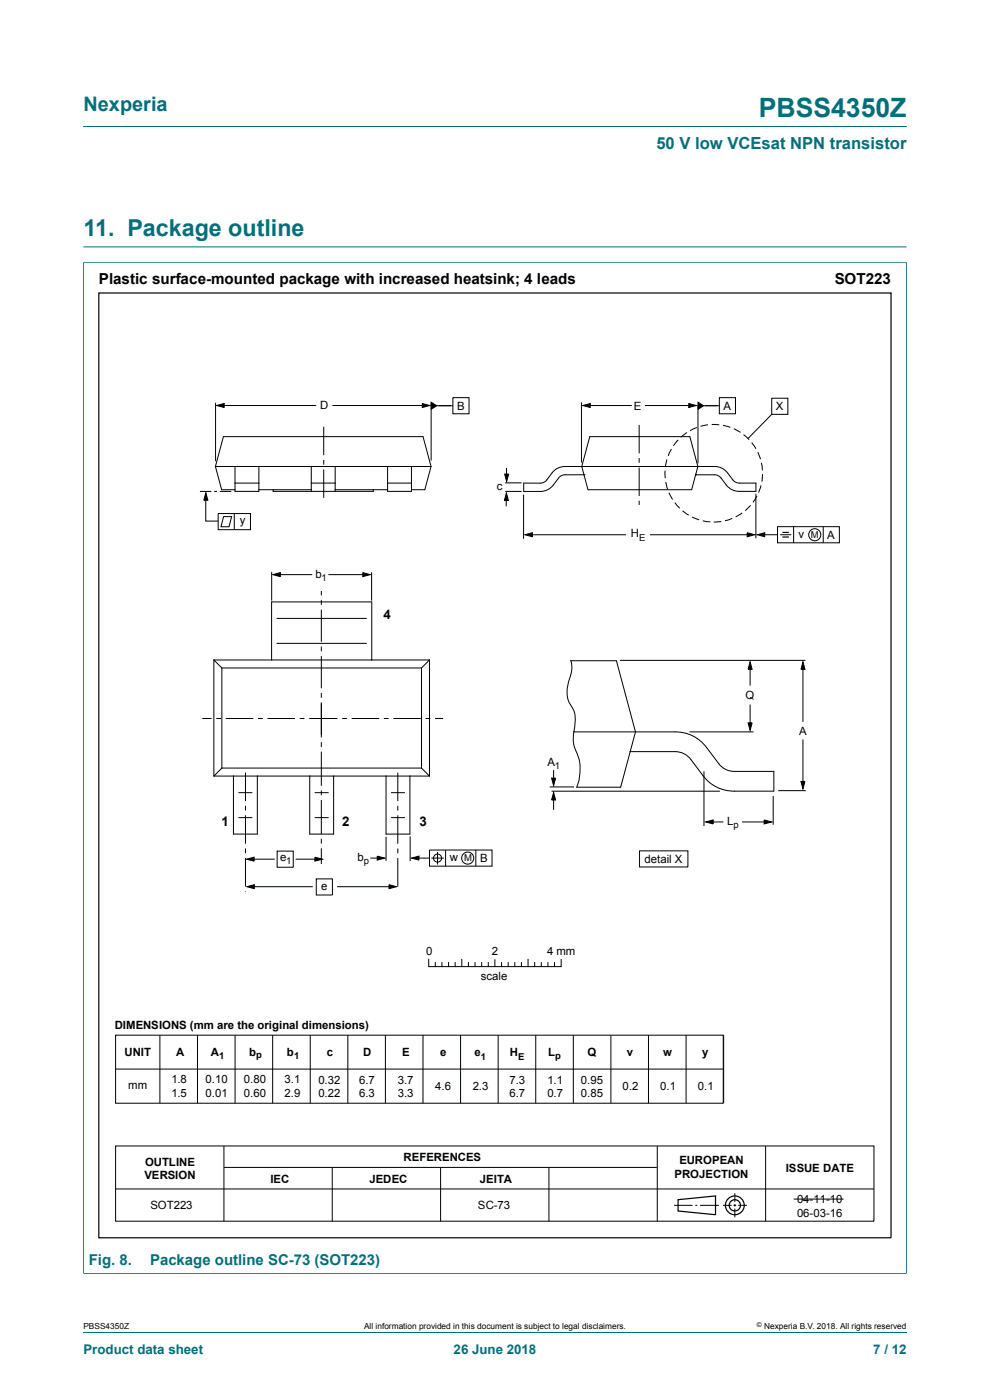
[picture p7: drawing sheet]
<svg xmlns="http://www.w3.org/2000/svg" width="210mm" height="297mm" viewBox="0 0 210 297" stroke-linecap="round" stroke-linejoin="round" font-family="sans-serif">
<path d="M17.7 26.8h174.6M17.6 55.6h174.8M17.7 55.6v214.6M17.7 52.4h174.6M192.3 55.6v214.6M17.6 270.1h174.8M17.7 282.6h174.6" fill="none" stroke="#036f7b" stroke-width=".21"/>
<g fill="none" stroke="#000" stroke-width=".21">
<path d="M45.7 99h45.7M45.7 99l1.3 4.9h2.8M45.7 99l1.7-6.4h42.3l1.7 6.4M45.7 85.4v12.4M46 86l1.6-.4v.8zM46.9 86h20.2M49.8 99v5.2h5.1v-5.2M66 99v5.2M68.7 90.5v6.1M68.7 97.6v1M68.7 99.6v6M70.5 86h19.8"/>
<path d="M71.1 99v5.2M82.2 99v5.2h5.1v-5.2M89.6 85.6l1.6 .4-1.6 .4zM91.4 99l-1.3 4.9h-2.8M91.5 85.5v12.2M91.5 85.3l1.1 .8-1.1 .7zM92 86.1h4M96.1 84.4h3.4v3.4h-3.4zM107.4 99.3l.1 2.4M123.3 85.4v12.7M123.6 86l1.6-.4v.9zM124.3 86h9.7"/>
<path d="M125.1 92.6h21.2l1.7 6.4-1.3 4.9h-22l-1.3-4.9zM135.6 90.1v6.1M135.6 97.2v1M135.6 99.2v6M136.8 86h10.1M141.1 99.8v1.6M141.5 97.5l-.4 1.5M142.4 95.3l-.7 1.4M143.9 93.3l-1.1 1.3M145.7 91.8l-1.3 1M146.1 85.6l1.6 .4-1.6 .5zM147.8 90.7l-1.4 .7"/>
<path d="M148.1 85.9v12.4M148.1 85.3l1.1 .8-1.1 .7zM148.6 86.1h4M150.2 90.1l-1.6 .3M151 90.1h1.6M152.6 84.4h3.4v3.4h-3.4zM153.4 90.2l1.5 .5M155.7 91l1.4 .7M157.7 92.2l1.2 1.1M159.4 93.9l1 1.3M160.7 95.9l.6 1.5M161.5 98.2l.2 1.6"/>
<path d="M163.7 84.5h3.4v3.4h-3.4zM163.7 87.9l-5 5.1M42.4 104.3h2.4M43.6 105.1v5.4h2.7M43.7 104.5l.4 1.6h-.9zM45.4 104.3h.6M46.3 108.9h6.8v3.5h-6.8zM46.6 104.3h2.4M47.4 109.6h1.7l-.5 2.1h-1.7zM49.7 108.9v3.5M49.8 102.5h5.1M54.9 103.9h11.1"/>
<path d="M57.9 103.9v.3h21.3v-.3M66 102.5h5.1M71.1 103.9h11.1M82.2 102.5h5.1M107 100.6h.9l-.4 1.6zM107.2 104.3h3.5M107.2 102.4h3.5M107.4 104.6l.4 1.6h-.8zM107.4 105.6v1.8M111.1 104.9v9.4M111.3 113.4l1.6-.4v.9zM112.2 113.4h20.6"/>
<path d="M123.9 100.7h.1M123.9 100.7h-4a1.69 1.69 0 0 0-1.4 .7 5.4 5.4 0 0 1-2.8 2.7l-1.1 .2h-3.5v-1.8h3.5a1.71 1.71 0 0 0 1.4-.7 5.4 5.4 0 0 1 2.8-2.7l1.1-.1h31.7a3.4 3.4 0 0 1 2.8 1.4 3.4 3.4 0 0 0 2 2l3.9 .1v1.7h-3.5a3.4 3.4 0 0 1-2.8-1.3 3.4 3.4 0 0 0-2-2.1l-4.4-.1M135.6 106.2v.9M137.9 113.4h21.2M141.2 102.2l.4 1.6M141.9 104.5l.8 1.5M143.1 106.6l1.1 1.2M144.8 108.4l1.3 .9M146.8 109.7l1.5 .6M147.6 100.7h.1M149.1 110.5l1.6 .2M153 110.6l-1.6 .2"/>
<path d="M155.3 110l-1.5 .5M157.4 108.8l-1.3 .8M158.5 113l1.6 .4-1.6 .5zM159.2 107.2l-1.1 1.1M160.3 104.8v9.4M160.6 105.2l-.9 1.4M160.6 113.4l1.6-.4v.9zM161.4 103l-.5 1.5M161.5 113.4h3.4M161.8 100.6l-.2 1.6M164.9 111.7h13.1v3.5h-13.1zM165.5 113.4h2.4"/>
<path d="M168.3 111.7v3.5M174.6 111.7v3.5M57.6 121.3v6.1M57.9 121.9l1.6-.4v.8zM58.7 136.5h19M58.7 131.2h19M58.8 121.9h7.4M68.2 125.4v.9M68.2 127.3v1M68.2 129.3v6.9M68.2 137.2v1M68.2 139.2v6.8"/>
<path d="M69.7 121.9h8M77 121.5l1.5 .4-1.5 .4zM78.8 121.4v6M42.9 152.4h2M45.4 140v24.6M45.4 140l1.7 1.7M45.4 140h45.7M45.9 152.4h1M47.1 141.7h42.3M47.1 141.7v21.2M47.9 152.4h5.8M54.7 152.4h1"/>
<path d="M56.7 152.4h5.9M57.6 140v-12.3h21.3v12.3M63.6 152.4h1M65.6 152.4h6M68.2 147v1M68.2 149v7.4M68.2 157.4v1M68.2 159.5v7.2M72.6 152.4h1M74.6 152.4h5.8M81.4 152.4h1M83.4 152.4h5.9"/>
<path d="M89.4 141.7v21.2M90.3 152.4h1M91.1 140v24.6M91.1 140l-1.7 1.7M92.3 152.4h1.7M121.1 140.1a6.8 6.8 0 0 1-.5 4.4 6 6 0 0 0 1 5.9 5.5 5.5 0 0 1 .4 3.3 9.6 9.6 0 0 0-.1 4.9 9.7 9.7 0 0 1 .4 8.4h9.4l3.1-11.7-4-15.1h-9.8M121.6 155.3h21.6a8.1 8.1 0 0 1 6.7 3.3l2.6 3.4a4.1 4.1 0 0 0 3.3 1.6h8.3v4.2h-8.3a8.1 8.1 0 0 1-6.7-3.2l-2.9-3.9-.9-.7-1-.4-1.1-.1h-9.5M131.5 140.1h39.3M146.3 155.3h13.5M158.7 153.4h.8l-.4 1.5zM159.1 140.4l.4 1.6h-.8zM159.1 141.2v4.2"/>
<path d="M159.1 149.5v4.6M170.3 140.4l.4 1.6h-.8zM170.3 141.5v11.7M170.3 156.9v9.4M45.4 164.6h45.7M47.1 162.9h42.3M47.1 162.9l-1.7 1.7M49.5 164.6v12.3h5.1v-12.3M50.6 168.2h2.9M50.6 173.5h2.9M52.1 163.9v6M52.1 170.9v1"/>
<path d="M52.1 173v6M52.1 180v1M65.7 164.6v12.3h5.1v-12.3M66.8 168.2h2.8M66.8 173.5h2.8M68.2 167.7v1M68.2 169.7v7.2M68.2 178v1M68.2 180v3.3M81.9 164.6v12.3h5.1v-12.3M81.9 177.5v5.1M83 168.2h2.8"/>
<path d="M83 173.5h2.8M84.4 163.9v6M84.4 171v1M84.4 173v6M87 177.4v5.3M89.4 162.9l1.7 1.7M116.6 166.9h5.2M117 167.8h35.7M117 165.1h.9l-.5 1.6zM117.4 168.1l.5 1.6h-.9zM117.4 163.4v2.8M117.4 169.1v2.7"/>
<path d="M149.3 163.6v11.6M149.7 174.4l1.6-.5v.9zM150.6 174.4h2.8M157.4 174.4h5.2M162.1 173.9l1.6 .5-1.6 .4zM164 168.9v6.1M165.1 167.7h5.8M169.9 165.8h.8l-.4 1.6zM52.1 182v6M52.1 189v.1M52.3 182.3l1.6-.5v.9zM52.4 188.1l1.5-.4v.8z"/>
<path d="M53.2 182.3h5.1M53.2 188.1h13.1M58.8 180.6h3.4v3.4h-3.4zM62.7 182.3h4.9M66.8 181.8l1.6 .5-1.6 .4zM67.1 186.4h3.4v3.5h-3.4zM71.5 188.1h11.8M78.6 182h2.2M80 181.6l1.6 .4-1.6 .5zM82.5 187.7l1.6 .4-1.6 .4zM84.4 180v1M84.4 182v6"/>
<path d="M84.4 189.1h.1M87.3 182l1.6-.4v.9zM88.2 182h2.9M91.1 180.3h13.3v3.4h-13.3zM91.5 182h2.6M92.8 180.7v2.7M94.5 180.3v3.4M100.9 180.3v3.4M135.7 180.5h10.2v3.4h-10.2zM24.5 219.6h128.9v14.4h-128.9zM33.9 219.6v14.4M41.9 219.6v14.4"/>
<path d="M49.9 219.6v14.4M57.8 219.6v14.4M65.8 219.6v14.4M73.8 219.6v14.4M81.8 219.6v14.4M89.7 219.6v14.4M90.9 203.5v1.6h28.1v-1.6M92.3 204.2v.8M93.7 204.2v.8M95.1 204.2v.8M96.6 204.2v.8M97.7 219.6v14.4"/>
<path d="M98 203.5v1.5M99.4 204.2v.8M100.8 204.2v.8M102.2 204.2v.8M103.6 204.2v.8M105 203.6v1.4M105.7 219.6v14.4M106.4 204.2v.8M107.8 204.2v.8M109.2 204.2v.8M110.6 204.2v.8M112 203.5v1.5"/>
<path d="M113.4 204.2v.8M113.6 219.6v14.4M114.8 204.2v.8M116.2 204.2v.8M117.6 204.2v.8M121.6 219.6v14.4M129.6 219.6v14.4M137.6 219.6v14.4M145.5 219.6v14.4M153.5 219.6v14.4M24.5 226.8h128.9M24.5 243.1h160.9v16h-160.9z"/>
<path d="M24.5 252.2h160.9M47.5 243.1v16M47.5 247.7h91.8M70.5 247.7v11.4M93.5 247.7v11.4M116.4 247.7v11.4M139.4 243.1v16M143 255.7h3.9M147.5 255.7h.4M148.5 255.7h4M153.4 255.7h1.8M155.6 255.7h.6"/>
<path d="M155.9 253.1v1.9M155.9 255.4v.5M155.9 256.4v1.8M156.6 255.7h1.8M162.4 243.1v16M168.4 254.4h10.6"/>
<circle cx="172.8" cy="113.4" r="1.28"/>
<circle cx="92.8" cy="182" r=".86"/>
<circle cx="99.2" cy="182" r="1.28"/>
</g>
<g fill="none" stroke="#000" stroke-width=".25">
<path d="M21 62.2h168v200.4h-168zM166 113h1.3M166 113.9h1.3M143.8 254.5l8-.8v4l-8-.8z"/>
<circle cx="155.9" cy="255.7" r="2"/>
<circle cx="155.9" cy="255.7" r="1.2"/>
</g>
<g fill="#000">
<path d="M46 86l1.6-.4v.8zM89.6 85.6l1.6 .4-1.6 .4zM91.5 85.3l1.1 .8-1.1 .7zM123.6 86l1.6-.4v.9zM146.1 85.6l1.6 .4-1.6 .5zM148.1 85.3l1.1 .8-1.1 .7zM43.7 104.5l.4 1.6h-.9zM107.4 104.6l.4 1.6h-.8zM107 100.6h.9l-.4 1.6zM111.3 113.4l1.6-.4v.9zM158.5 113l1.6 .4-1.6 .5zM160.6 113.4l1.6-.4v.9z"/>
<path d="M57.9 121.9l1.6-.4v.8zM77 121.5l1.5 .4-1.5 .4zM159.1 140.4l.4 1.6h-.8zM158.7 153.4h.8l-.4 1.5zM170.3 140.4l.4 1.6h-.8zM117.4 168.1l.5 1.6h-.9zM117 165.1h.9l-.5 1.6zM149.7 174.4l1.6-.5v.9zM162.1 173.9l1.6 .5-1.6 .4zM169.9 165.8h.8l-.4 1.6zM52.3 182.3l1.6-.5v.9zM52.4 188.1l1.5-.4v.8z"/>
<path d="M66.8 181.8l1.6 .5-1.6 .4zM80 181.6l1.6 .4-1.6 .5zM82.5 187.7l1.6 .4-1.6 .4zM87.3 182l1.6-.4v.9z"/>
</g>
<text font-size="5.6" fill="#036f7b" x="161" y="24.8">PBSS4350Z</text>
<text font-size="4.9" fill="#036f7b" x="17.7" y="50">11. Package outline</text>
<text font-size="4.2" fill="#036f7b" x="17.7" y="23.6">Nexperia</text>
<text font-size="3.5" fill="#036f7b" x="139.2" y="31.7">50 V low VCEsat NPN transistor</text>
<g font-size="3.2">
<text x="21" y="60.3">Plastic surface-mounted package with increased heatsink; 4 leads</text>
<text x="177.1" y="60.3">SOT223</text>
</g>
<g font-size="3.2" fill="#036f7b">
<text x="18.8" y="268.3">Fig. 8.</text>
<text x="31.8" y="268.3">Package outline SC-73 (SOT223)</text>
</g>
<g font-size="2.8">
<text x="81.4" y="131.3">4</text>
<text x="47" y="175.2">1</text>
<text x="72.6" y="175.2">2</text>
<text x="89" y="175.2">3</text>
</g>
<g font-size="2.8" fill="#036f7b">
<text x="17.7" y="287.2">Product data sheet</text>
<text x="96.2" y="287.2">26 June 2018</text>
<text x="185.2" y="287.2">7 / 12</text>
</g>
<g font-size="2.4">
<text x="67.9" y="86.8">D</text>
<text x="97" y="87">B</text>
<text x="134.5" y="86.9">E</text>
<text x="153.4" y="87">A</text>
<text x="164.6" y="87">X</text>
<text x="105.4" y="104">c</text>
<text x="50.9" y="111.2">y</text>
<text x="133.8" y="114">H</text>
<text x="169.4" y="114.1">v</text>
<text x="175.5" y="114.3">A</text>
<text x="66.9" y="122.7">b</text>
<text x="158.1" y="148.2">Q</text>
<text x="169.5" y="155.9">A</text>
<text x="116.1" y="162.5">A</text>
<text x="154.3" y="175">L</text>
<text x="59.4" y="182.6">e</text>
<text x="75.8" y="182.6">b</text>
<text x="95.4" y="182.7">w</text>
<text x="101.9" y="182.9">B</text>
<text x="136.7" y="183">detail X</text>
<text x="68.1" y="188.8">e</text>
<text x="90.4" y="202.6">0</text>
<text x="104.3" y="202.6">2</text>
<text x="116" y="202.6">4 mm</text>
<text x="102" y="207.9">scale</text>
<text x="24.3" y="218.4">DIMENSIONS (mm are the original dimensions)</text>
<text x="26.4" y="224.1">UNIT</text>
<text x="37.4" y="224.1">A</text>
<text x="44.7" y="224.1">A</text>
<text x="52.9" y="224.1">b</text>
<text x="60.9" y="224.1">b</text>
<text x="69.3" y="224.1">c</text>
<text x="77.1" y="224.1">D</text>
<text x="85.3" y="224.1">E</text>
<text x="93.4" y="224.1">e</text>
<text x="100.7" y="224.1">e</text>
<text x="108.2" y="224.1">H</text>
<text x="116.3" y="224.1">L</text>
<text x="124.6" y="224.1">Q</text>
<text x="133" y="224.1">v</text>
<text x="140.7" y="224.1">w</text>
<text x="148.9" y="224.1">y</text>
<text x="27.2" y="231">mm</text>
<text x="36.3" y="229.8">1.8</text>
<text x="36.3" y="232.8">1.5</text>
<text x="43.6" y="229.8">0.10</text>
<text x="43.6" y="232.8">0.01</text>
<text x="51.7" y="229.8">0.80</text>
<text x="51.7" y="232.8">0.60</text>
<text x="60.4" y="229.8">3.1</text>
<text x="60.4" y="232.8">2.9</text>
<text x="67.5" y="229.9">0.32</text>
<text x="67.5" y="232.8">0.22</text>
<text x="76.2" y="229.9">6.7</text>
<text x="76.2" y="232.8">6.3</text>
<text x="84.4" y="229.9">3.7</text>
<text x="84.4" y="232.8">3.3</text>
<text x="92.3" y="231.2">4.6</text>
<text x="100.3" y="231.2">2.3</text>
<text x="108" y="229.9">7.3</text>
<text x="108" y="232.8">6.7</text>
<text x="116.1" y="229.9">1.1</text>
<text x="116.1" y="232.8">0.7</text>
<text x="123.2" y="229.9">0.95</text>
<text x="123.2" y="232.8">0.85</text>
<text x="132" y="231.2">0.2</text>
<text x="140" y="231.2">0.1</text>
<text x="148" y="231.2">0.1</text>
<text x="30.6" y="250.2">VERSION</text>
<text x="30.8" y="247.3">OUTLINE</text>
<text x="57.4" y="250.9">IEC</text>
<text x="78.4" y="250.9">JEDEC</text>
<text x="85.6" y="246.3">REFERENCES</text>
<text x="101.8" y="250.9">JEITA</text>
<text x="143.1" y="250">PROJECTION</text>
<text x="144.1" y="247">EUROPEAN</text>
<text x="166.7" y="248.6">ISSUE DATE</text>
<text x="31.9" y="256.5">SOT223</text>
<text x="101.4" y="256.5">SC-73</text>
<text x="169.1" y="255.2">04-11-10</text>
<text x="169.1" y="258.1">06-03-16</text>
</g>
<g font-size="2">
<text x="135.6" y="114.8">E</text>
<text x="172" y="114.1">M</text>
<text x="68.2" y="123.3">1</text>
<text x="117.7" y="163.1">1</text>
<text x="155.6" y="175.7">p</text>
<text x="60.7" y="183.3">1</text>
<text x="77.2" y="183.2">p</text>
<text x="98.5" y="182.7">M</text>
<text x="46.5" y="224.7">1</text>
<text x="54.3" y="224.5">p</text>
<text x="62.4" y="224.7">1</text>
<text x="102" y="224.9">1</text>
<text x="109.9" y="224.9">E</text>
<text x="117.8" y="224.7">p</text>
</g>
<g font-size="1.8">
<text x="17.7" y="282">PBSS4350Z</text>
<text x="77.2" y="282">All information provided in this document is subject to legal disclaimers.</text>
<text x="162.1" y="282">Nexperia B.V. 2018. All rights reserved</text>
</g>
<text font-size="1.4" x="160.6" y="281.6">©</text>
</svg>
